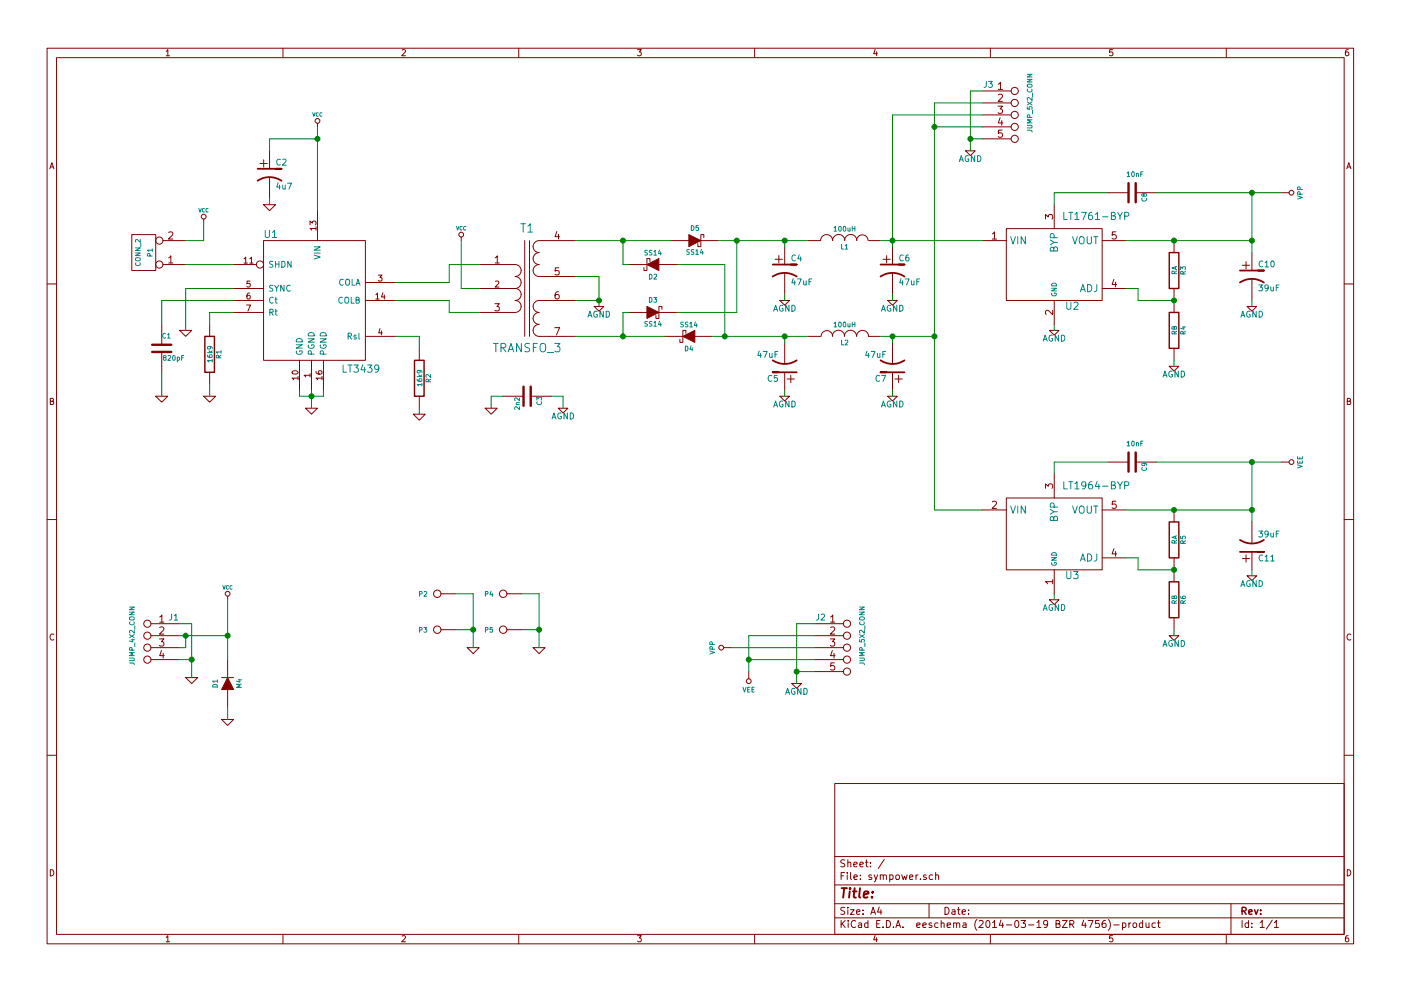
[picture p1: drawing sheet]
EESchema Schematic File Version 2
LIBS:power
LIBS:device
LIBS:transistors
LIBS:conn
LIBS:linear
LIBS:74xx
LIBS:cmos4000
LIBS:adc-dac
LIBS:memory
LIBS:xilinx
LIBS:special
LIBS:microcontrollers
LIBS:dsp
LIBS:microchip
LIBS:analog_switches
LIBS:motorola
LIBS:texas
LIBS:intel
LIBS:audio
LIBS:interface
LIBS:digital-audio
LIBS:philips
LIBS:display
LIBS:cypress
LIBS:siliconi
LIBS:opto
LIBS:atmel
LIBS:contrib
LIBS:valves
LIBS:regul
LIBS:Jumpers
LIBS:konektory
LIBS:sympower-cache
EELAYER 24 0
EELAYER END
$Descr A4 11693 8268
encoding utf-8
Sheet 1 1
Title ""
Date ""
Rev ""
Comp ""
Comment1 ""
Comment2 ""
Comment3 ""
Comment4 ""
$EndDescr
$Comp
L LT3439 U1
U 1 1
P 2700 2250
F 0 "U1" H 2200 2550 60  0000 L CNN
F 1 "LT3439" H 2850 1425 60  0000 L CNN
F 2 "" H 2700 2250 60  0000 C CNN
F 3 "" H 2700 2250 60  0000 C CNN
	1    2700 2250
	1    0    0    -1  
$EndComp
$Comp
L C C1
U 1 1
P 1350 2900
F 0 "C1" H 1350 3000 40  0000 L CNN
F 1 "820pF" H 1356 2815 40  0000 L CNN
F 2 "" H 1388 2750 30  0000 C CNN
F 3 "" H 1350 2900 60  0000 C CNN
	1    1350 2900
	1    0    0    -1  
$EndComp
$Comp
L R R1
U 1 1
P 1750 2950
F 0 "R1" V 1830 2950 40  0000 C CNN
F 1 "16k9" V 1757 2951 40  0000 C CNN
F 2 "" V 1680 2950 30  0000 C CNN
F 3 "" H 1750 2950 30  0000 C CNN
	1    1750 2950
	1    0    0    -1  
$EndComp
$Comp
L CP1 C2
U 1 1
P 2250 1450
F 0 "C2" H 2300 1550 50  0000 L CNN
F 1 "4u7" H 2300 1350 50  0000 L CNN
F 2 "" H 2250 1450 60  0000 C CNN
F 3 "" H 2250 1450 60  0000 C CNN
	1    2250 1450
	1    0    0    -1  
$EndComp
$Comp
L GND #PWR01
U 1 1
P 2600 3400
F 0 "#PWR01" H 2600 3400 30  0001 C CNN
F 1 "GND" H 2600 3330 30  0001 C CNN
F 2 "" H 2600 3400 60  0000 C CNN
F 3 "" H 2600 3400 60  0000 C CNN
	1    2600 3400
	1    0    0    -1  
$EndComp
$Comp
L R R2
U 1 1
P 3500 3150
F 0 "R2" V 3580 3150 40  0000 C CNN
F 1 "16k9" V 3507 3151 40  0000 C CNN
F 2 "" V 3430 3150 30  0000 C CNN
F 3 "" H 3500 3150 30  0000 C CNN
	1    3500 3150
	1    0    0    -1  
$EndComp
$Comp
L GND #PWR02
U 1 1
P 3500 3450
F 0 "#PWR02" H 3500 3450 30  0001 C CNN
F 1 "GND" H 3500 3380 30  0001 C CNN
F 2 "" H 3500 3450 60  0000 C CNN
F 3 "" H 3500 3450 60  0000 C CNN
	1    3500 3450
	1    0    0    -1  
$EndComp
$Comp
L GND #PWR03
U 1 1
P 1750 3300
F 0 "#PWR03" H 1750 3300 30  0001 C CNN
F 1 "GND" H 1750 3230 30  0001 C CNN
F 2 "" H 1750 3300 60  0000 C CNN
F 3 "" H 1750 3300 60  0000 C CNN
	1    1750 3300
	1    0    0    -1  
$EndComp
$Comp
L GND #PWR04
U 1 1
P 1350 3300
F 0 "#PWR04" H 1350 3300 30  0001 C CNN
F 1 "GND" H 1350 3230 30  0001 C CNN
F 2 "" H 1350 3300 60  0000 C CNN
F 3 "" H 1350 3300 60  0000 C CNN
	1    1350 3300
	1    0    0    -1  
$EndComp
$Comp
L CONN_2 P1
U 1 1
P 1200 2100
F 0 "P1" V 1150 2100 40  0000 C CNN
F 1 "CONN_2" V 1250 2100 40  0000 C CNN
F 2 "" H 1200 2100 60  0000 C CNN
F 3 "" H 1200 2100 60  0000 C CNN
	1    1200 2100
	-1   0    0    1   
$EndComp
$Comp
L VCC #PWR05
U 1 1
P 2650 1050
F 0 "#PWR05" H 2650 1150 30  0001 C CNN
F 1 "VCC" H 2650 1150 30  0000 C CNN
F 2 "" H 2650 1050 60  0000 C CNN
F 3 "" H 2650 1050 60  0000 C CNN
	1    2650 1050
	1    0    0    -1  
$EndComp
$Comp
L VCC #PWR06
U 1 1
P 1700 1850
F 0 "#PWR06" H 1700 1950 30  0001 C CNN
F 1 "VCC" H 1700 1950 30  0000 C CNN
F 2 "" H 1700 1850 60  0000 C CNN
F 3 "" H 1700 1850 60  0000 C CNN
	1    1700 1850
	1    0    0    -1  
$EndComp
$Comp
L GND #PWR07
U 1 1
P 2250 1700
F 0 "#PWR07" H 2250 1700 30  0001 C CNN
F 1 "GND" H 2250 1630 30  0001 C CNN
F 2 "" H 2250 1700 60  0000 C CNN
F 3 "" H 2250 1700 60  0000 C CNN
	1    2250 1700
	1    0    0    -1  
$EndComp
Wire Wire Line
	1700 1850 1700 2000
Wire Wire Line
	1700 2000 1550 2000
Wire Wire Line
	1550 2200 1950 2200
Wire Wire Line
	1950 2500 1350 2500
Wire Wire Line
	1350 2500 1350 2700
Wire Wire Line
	1950 2600 1750 2600
Wire Wire Line
	1750 2600 1750 2700
Wire Wire Line
	1350 3100 1350 3300
Wire Wire Line
	1750 3200 1750 3300
$Comp
L GND #PWR08
U 1 1
P 1550 2750
F 0 "#PWR08" H 1550 2750 30  0001 C CNN
F 1 "GND" H 1550 2680 30  0001 C CNN
F 2 "" H 1550 2750 60  0000 C CNN
F 3 "" H 1550 2750 60  0000 C CNN
	1    1550 2750
	1    0    0    -1  
$EndComp
Wire Wire Line
	1550 2400 1550 2750
Wire Wire Line
	1550 2400 1950 2400
Wire Wire Line
	2500 3250 2500 3300
Wire Wire Line
	2500 3300 2700 3300
Wire Wire Line
	2700 3300 2700 3250
Wire Wire Line
	2600 3250 2600 3400
Connection ~ 2600 3300
Wire Wire Line
	2250 1700 2250 1650
Wire Wire Line
	2650 1050 2650 1750
Wire Wire Line
	2650 1150 2250 1150
Wire Wire Line
	2250 1150 2250 1250
Connection ~ 2650 1150
Wire Wire Line
	3500 2900 3500 2800
Wire Wire Line
	3500 2800 3300 2800
$Comp
L TRANSFO_3 T1
U 1 1
P 4400 2400
F 0 "T1" H 4400 2900 70  0000 C CNN
F 1 "TRANSFO_3" H 4400 1900 70  0000 C CNN
F 2 "" H 4400 2400 60  0000 C CNN
F 3 "" H 4400 2400 60  0000 C CNN
	1    4400 2400
	1    0    0    -1  
$EndComp
Wire Wire Line
	4000 2600 3750 2600
Wire Wire Line
	3750 2600 3750 2500
Wire Wire Line
	3750 2500 3300 2500
Wire Wire Line
	3300 2350 3750 2350
Wire Wire Line
	3750 2350 3750 2200
Wire Wire Line
	3750 2200 4000 2200
$Comp
L VCC #PWR09
U 1 1
P 3850 2000
F 0 "#PWR09" H 3850 2100 30  0001 C CNN
F 1 "VCC" H 3850 2100 30  0000 C CNN
F 2 "" H 3850 2000 60  0000 C CNN
F 3 "" H 3850 2000 60  0000 C CNN
	1    3850 2000
	1    0    0    -1  
$EndComp
Wire Wire Line
	3850 2000 3850 2400
Wire Wire Line
	3850 2400 4000 2400
Wire Wire Line
	3500 3400 3500 3450
$Comp
L AGND #PWR010
U 1 1
P 5000 2550
F 0 "#PWR010" H 5000 2550 40  0001 C CNN
F 1 "AGND" H 5000 2480 50  0000 C CNN
F 2 "" H 5000 2550 60  0000 C CNN
F 3 "" H 5000 2550 60  0000 C CNN
	1    5000 2550
	1    0    0    -1  
$EndComp
Wire Wire Line
	4800 2300 5000 2300
Wire Wire Line
	5000 2300 5000 2550
Wire Wire Line
	5000 2500 4800 2500
Connection ~ 5000 2500
$Comp
L DIODESCH D5
U 1 1
P 5800 2000
F 0 "D5" H 5800 2100 40  0000 C CNN
F 1 "SS14" H 5800 1900 40  0000 C CNN
F 2 "" H 5800 2000 60  0000 C CNN
F 3 "" H 5800 2000 60  0000 C CNN
	1    5800 2000
	1    0    0    -1  
$EndComp
$Comp
L DIODESCH D2
U 1 1
P 5450 2200
F 0 "D2" H 5450 2300 40  0000 C CNN
F 1 "SS14" H 5450 2100 40  0000 C CNN
F 2 "" H 5450 2200 60  0000 C CNN
F 3 "" H 5450 2200 60  0000 C CNN
	1    5450 2200
	-1   0    0    1   
$EndComp
$Comp
L DIODESCH D4
U 1 1
P 5750 2800
F 0 "D4" H 5750 2900 40  0000 C CNN
F 1 "SS14" H 5750 2700 40  0000 C CNN
F 2 "" H 5750 2800 60  0000 C CNN
F 3 "" H 5750 2800 60  0000 C CNN
	1    5750 2800
	-1   0    0    1   
$EndComp
$Comp
L DIODESCH D3
U 1 1
P 5450 2600
F 0 "D3" H 5450 2700 40  0000 C CNN
F 1 "SS14" H 5450 2500 40  0000 C CNN
F 2 "" H 5450 2600 60  0000 C CNN
F 3 "" H 5450 2600 60  0000 C CNN
	1    5450 2600
	1    0    0    -1  
$EndComp
Wire Wire Line
	5550 2800 4800 2800
Wire Wire Line
	5200 2600 5200 2800
Connection ~ 5200 2800
Wire Wire Line
	5200 2600 5250 2600
Wire Wire Line
	4800 2000 5600 2000
Wire Wire Line
	5250 2200 5200 2200
Wire Wire Line
	5200 2200 5200 2000
Connection ~ 5200 2000
Wire Wire Line
	5650 2600 6150 2600
Wire Wire Line
	6150 2600 6150 2000
Wire Wire Line
	6000 2000 6750 2000
Wire Wire Line
	5650 2200 6050 2200
Wire Wire Line
	6050 2200 6050 2800
Wire Wire Line
	5950 2800 6750 2800
$Comp
L CP1 C4
U 1 1
P 6550 2250
F 0 "C4" H 6600 2350 50  0000 L CNN
F 1 "47uF" H 6600 2150 50  0000 L CNN
F 2 "" H 6550 2250 60  0000 C CNN
F 3 "" H 6550 2250 60  0000 C CNN
	1    6550 2250
	1    0    0    -1  
$EndComp
$Comp
L CP1 C5
U 1 1
P 6550 3050
F 0 "C5" H 6600 3150 50  0000 L CNN
F 1 "47uF" H 6600 2950 50  0000 L CNN
F 2 "" H 6550 3050 60  0000 C CNN
F 3 "" H 6550 3050 60  0000 C CNN
	1    6550 3050
	-1   0    0    1   
$EndComp
$Comp
L AGND #PWR011
U 1 1
P 6550 2500
F 0 "#PWR011" H 6550 2500 40  0001 C CNN
F 1 "AGND" H 6550 2430 50  0000 C CNN
F 2 "" H 6550 2500 60  0000 C CNN
F 3 "" H 6550 2500 60  0000 C CNN
	1    6550 2500
	1    0    0    -1  
$EndComp
$Comp
L AGND #PWR012
U 1 1
P 6550 3300
F 0 "#PWR012" H 6550 3300 40  0001 C CNN
F 1 "AGND" H 6550 3230 50  0000 C CNN
F 2 "" H 6550 3300 60  0000 C CNN
F 3 "" H 6550 3300 60  0000 C CNN
	1    6550 3300
	1    0    0    -1  
$EndComp
Wire Wire Line
	6550 2800 6550 2850
Connection ~ 6050 2800
Wire Wire Line
	6550 2000 6550 2050
Connection ~ 6150 2000
Wire Wire Line
	6550 2450 6550 2500
Wire Wire Line
	6550 3250 6550 3300
$Comp
L JUMP_4X2_CONN J1
U 1 1
P 1100 5350
F 0 "J1" H 750 5550 50  0000 C CNN
F 1 "JUMP_4X2_CONN" V 1100 5400 40  0000 C CNN
F 2 "" H 1100 5350 60  0000 C CNN
F 3 "" H 1100 5350 60  0000 C CNN
	1    1100 5350
	-1   0    0    -1  
$EndComp
$Comp
L C C3
U 1 1
P 4400 3300
F 0 "C3" H 4400 3400 40  0000 L CNN
F 1 "2n2" H 4406 3215 40  0000 L CNN
F 2 "" H 4438 3150 30  0000 C CNN
F 3 "" H 4400 3300 60  0000 C CNN
	1    4400 3300
	0    1    1    0   
$EndComp
$Comp
L GND #PWR013
U 1 1
P 4100 3400
F 0 "#PWR013" H 4100 3400 30  0001 C CNN
F 1 "GND" H 4100 3330 30  0001 C CNN
F 2 "" H 4100 3400 60  0000 C CNN
F 3 "" H 4100 3400 60  0000 C CNN
	1    4100 3400
	1    0    0    -1  
$EndComp
Wire Wire Line
	4100 3300 4100 3400
$Comp
L AGND #PWR014
U 1 1
P 4700 3400
F 0 "#PWR014" H 4700 3400 40  0001 C CNN
F 1 "AGND" H 4700 3330 50  0000 C CNN
F 2 "" H 4700 3400 60  0000 C CNN
F 3 "" H 4700 3400 60  0000 C CNN
	1    4700 3400
	1    0    0    -1  
$EndComp
Wire Wire Line
	4700 3300 4700 3400
Wire Wire Line
	4100 3300 4200 3300
Wire Wire Line
	4600 3300 4700 3300
$Comp
L INDUCTOR L1
U 1 1
P 7050 2000
F 0 "L1" V 7000 2000 40  0000 C CNN
F 1 "100uH" V 7150 2000 40  0000 C CNN
F 2 "" H 7050 2000 60  0000 C CNN
F 3 "" H 7050 2000 60  0000 C CNN
	1    7050 2000
	0    1    -1   0   
$EndComp
$Comp
L INDUCTOR L2
U 1 1
P 7050 2800
F 0 "L2" V 7000 2800 40  0000 C CNN
F 1 "100uH" V 7150 2800 40  0000 C CNN
F 2 "" H 7050 2800 60  0000 C CNN
F 3 "" H 7050 2800 60  0000 C CNN
	1    7050 2800
	0    -1   -1   0   
$EndComp
$Comp
L CP1 C6
U 1 1
P 7450 2250
F 0 "C6" H 7500 2350 50  0000 L CNN
F 1 "47uF" H 7500 2150 50  0000 L CNN
F 2 "" H 7450 2250 60  0000 C CNN
F 3 "" H 7450 2250 60  0000 C CNN
	1    7450 2250
	1    0    0    -1  
$EndComp
$Comp
L AGND #PWR015
U 1 1
P 7450 2500
F 0 "#PWR015" H 7450 2500 40  0001 C CNN
F 1 "AGND" H 7450 2430 50  0000 C CNN
F 2 "" H 7450 2500 60  0000 C CNN
F 3 "" H 7450 2500 60  0000 C CNN
	1    7450 2500
	1    0    0    -1  
$EndComp
$Comp
L CP1 C7
U 1 1
P 7450 3050
F 0 "C7" H 7500 3150 50  0000 L CNN
F 1 "47uF" H 7500 2950 50  0000 L CNN
F 2 "" H 7450 3050 60  0000 C CNN
F 3 "" H 7450 3050 60  0000 C CNN
	1    7450 3050
	-1   0    0    1   
$EndComp
$Comp
L AGND #PWR016
U 1 1
P 7450 3300
F 0 "#PWR016" H 7450 3300 40  0001 C CNN
F 1 "AGND" H 7450 3230 50  0000 C CNN
F 2 "" H 7450 3300 60  0000 C CNN
F 3 "" H 7450 3300 60  0000 C CNN
	1    7450 3300
	1    0    0    -1  
$EndComp
Wire Wire Line
	7450 3250 7450 3300
$Comp
L JUMP_5X2_CONN J3
U 1 1
P 8600 900
F 0 "J3" H 8250 1100 50  0000 C CNN
F 1 "JUMP_5X2_CONN" V 8600 950 40  0000 C CNN
F 2 "" H 8600 900 60  0000 C CNN
F 3 "" H 8600 900 60  0000 C CNN
	1    8600 900 
	1    0    0    -1  
$EndComp
$Comp
L AGND #PWR017
U 1 1
P 8100 1250
F 0 "#PWR017" H 8100 1250 40  0001 C CNN
F 1 "AGND" H 8100 1180 50  0000 C CNN
F 2 "" H 8100 1250 60  0000 C CNN
F 3 "" H 8100 1250 60  0000 C CNN
	1    8100 1250
	1    0    0    -1  
$EndComp
Wire Wire Line
	7450 950  8200 950 
Wire Wire Line
	8200 850  7800 850 
Wire Wire Line
	7800 850  7800 4250
Wire Wire Line
	7800 1050 8200 1050
Connection ~ 7800 1050
Wire Wire Line
	8200 750  8100 750 
Wire Wire Line
	8100 750  8100 1250
Wire Wire Line
	8200 1150 8100 1150
Connection ~ 8100 1150
Wire Wire Line
	7450 2850 7450 2800
Connection ~ 7450 2800
Wire Wire Line
	7450 2500 7450 2450
Wire Wire Line
	7450 950  7450 2050
Connection ~ 7450 2000
Connection ~ 6550 2000
Connection ~ 6550 2800
$Comp
L JUMP_5X2_CONN J2
U 1 1
P 7200 5350
F 0 "J2" H 6850 5550 50  0000 C CNN
F 1 "JUMP_5X2_CONN" V 7200 5400 40  0000 C CNN
F 2 "" H 7200 5350 60  0000 C CNN
F 3 "" H 7200 5350 60  0000 C CNN
	1    7200 5350
	1    0    0    -1  
$EndComp
$Comp
L CP1 C10
U 1 1
P 10450 2300
F 0 "C10" H 10500 2400 50  0000 L CNN
F 1 "39uF" H 10500 2200 50  0000 L CNN
F 2 "" H 10450 2300 60  0000 C CNN
F 3 "" H 10450 2300 60  0000 C CNN
	1    10450 2300
	1    0    0    -1  
$EndComp
$Comp
L AGND #PWR018
U 1 1
P 10450 2550
F 0 "#PWR018" H 10450 2550 40  0001 C CNN
F 1 "AGND" H 10450 2480 50  0000 C CNN
F 2 "" H 10450 2550 60  0000 C CNN
F 3 "" H 10450 2550 60  0000 C CNN
	1    10450 2550
	1    0    0    -1  
$EndComp
Wire Wire Line
	10450 2550 10450 2500
$Comp
L CP1 C11
U 1 1
P 10450 4550
F 0 "C11" H 10500 4650 50  0000 L CNN
F 1 "39uF" H 10500 4450 50  0000 L CNN
F 2 "" H 10450 4550 60  0000 C CNN
F 3 "" H 10450 4550 60  0000 C CNN
	1    10450 4550
	1    0    0    1   
$EndComp
$Comp
L AGND #PWR019
U 1 1
P 10450 4800
F 0 "#PWR019" H 10450 4800 40  0001 C CNN
F 1 "AGND" H 10450 4730 50  0000 C CNN
F 2 "" H 10450 4800 60  0000 C CNN
F 3 "" H 10450 4800 60  0000 C CNN
	1    10450 4800
	1    0    0    -1  
$EndComp
Wire Wire Line
	10450 4800 10450 4750
Wire Wire Line
	6100 5400 6800 5400
Connection ~ 10450 2000
Wire Wire Line
	6250 5300 6800 5300
Wire Wire Line
	9400 4250 10450 4250
Connection ~ 10450 4250
$Comp
L AGND #PWR020
U 1 1
P 6650 5700
F 0 "#PWR020" H 6650 5700 40  0001 C CNN
F 1 "AGND" H 6650 5630 50  0000 C CNN
F 2 "" H 6650 5700 60  0000 C CNN
F 3 "" H 6650 5700 60  0000 C CNN
	1    6650 5700
	1    0    0    -1  
$EndComp
Wire Wire Line
	6650 5200 6650 5700
Wire Wire Line
	6800 5600 6650 5600
Connection ~ 6650 5600
Wire Wire Line
	6650 5200 6800 5200
Wire Wire Line
	7800 4250 8200 4250
$Comp
L DIODE D1
U 1 1
P 1900 5700
F 0 "D1" H 1900 5800 40  0000 C CNN
F 1 "M4" H 1900 5600 40  0000 C CNN
F 2 "" H 1900 5700 60  0000 C CNN
F 3 "" H 1900 5700 60  0000 C CNN
	1    1900 5700
	0    -1   -1   0   
$EndComp
$Comp
L GND #PWR021
U 1 1
P 1600 5650
F 0 "#PWR021" H 1600 5650 30  0001 C CNN
F 1 "GND" H 1600 5580 30  0001 C CNN
F 2 "" H 1600 5650 60  0000 C CNN
F 3 "" H 1600 5650 60  0000 C CNN
	1    1600 5650
	1    0    0    -1  
$EndComp
Wire Wire Line
	1600 5200 1600 5650
$Comp
L GND #PWR022
U 1 1
P 1900 6000
F 0 "#PWR022" H 1900 6000 30  0001 C CNN
F 1 "GND" H 1900 5930 30  0001 C CNN
F 2 "" H 1900 6000 60  0000 C CNN
F 3 "" H 1900 6000 60  0000 C CNN
	1    1900 6000
	1    0    0    -1  
$EndComp
Wire Wire Line
	1900 5900 1900 6000
$Comp
L VCC #PWR023
U 1 1
P 1900 5000
F 0 "#PWR023" H 1900 5100 30  0001 C CNN
F 1 "VCC" H 1900 5100 30  0000 C CNN
F 2 "" H 1900 5000 60  0000 C CNN
F 3 "" H 1900 5000 60  0000 C CNN
	1    1900 5000
	1    0    0    -1  
$EndComp
Wire Wire Line
	1500 5200 1600 5200
Wire Wire Line
	1500 5500 1600 5500
Connection ~ 1600 5500
Wire Wire Line
	1500 5300 1900 5300
Wire Wire Line
	1900 5000 1900 5500
Wire Wire Line
	1550 5400 1550 5300
Connection ~ 1550 5300
Wire Wire Line
	1500 5400 1550 5400
Connection ~ 1900 5300
$Comp
L AGND #PWR024
U 1 1
P 8800 5000
F 0 "#PWR024" H 8800 5000 40  0001 C CNN
F 1 "AGND" H 8800 4930 50  0000 C CNN
F 2 "" H 8800 5000 60  0000 C CNN
F 3 "" H 8800 5000 60  0000 C CNN
	1    8800 5000
	1    0    0    -1  
$EndComp
Wire Wire Line
	8800 5000 8800 4950
$Comp
L AGND #PWR025
U 1 1
P 8800 2750
F 0 "#PWR025" H 8800 2750 40  0001 C CNN
F 1 "AGND" H 8800 2680 50  0000 C CNN
F 2 "" H 8800 2750 60  0000 C CNN
F 3 "" H 8800 2750 60  0000 C CNN
	1    8800 2750
	1    0    0    -1  
$EndComp
Wire Wire Line
	8800 2750 8800 2700
$Comp
L C C8
U 1 1
P 9450 1600
F 0 "C8" H 9450 1700 40  0000 L CNN
F 1 "10nF" V 9300 1550 40  0000 L CNN
F 2 "" H 9488 1450 30  0000 C CNN
F 3 "" H 9450 1600 60  0000 C CNN
	1    9450 1600
	0    1    1    0   
$EndComp
$Comp
L LT1761-BYP U2
U 1 1
P 8800 2200
F 0 "U2" H 8950 1850 60  0000 C CNN
F 1 "LT1761-BYP" H 9150 2600 60  0000 C CNN
F 2 "" H 8800 2200 60  0000 C CNN
F 3 "" H 8800 2200 60  0000 C CNN
	1    8800 2200
	1    0    0    -1  
$EndComp
Wire Wire Line
	8800 1700 8800 1600
Wire Wire Line
	8800 1600 9250 1600
Wire Wire Line
	9650 1600 10700 1600
$Comp
L LT1964-BYP U3
U 1 1
P 8800 4450
F 0 "U3" H 8950 4100 60  0000 C CNN
F 1 "LT1964-BYP" H 9150 4850 60  0000 C CNN
F 2 "" H 8800 4450 60  0000 C CNN
F 3 "" H 8800 4450 60  0000 C CNN
	1    8800 4450
	1    0    0    -1  
$EndComp
$Comp
L C C9
U 1 1
P 9450 3850
F 0 "C9" H 9450 3950 40  0000 L CNN
F 1 "10nF" V 9300 3800 40  0000 L CNN
F 2 "" H 9488 3700 30  0000 C CNN
F 3 "" H 9450 3850 60  0000 C CNN
	1    9450 3850
	0    1    1    0   
$EndComp
Wire Wire Line
	9650 3850 10700 3850
Wire Wire Line
	9250 3850 8800 3850
Wire Wire Line
	8800 3850 8800 3950
$Comp
L R R5
U 1 1
P 9800 4500
F 0 "R5" V 9880 4500 40  0000 C CNN
F 1 "RA" V 9807 4501 40  0000 C CNN
F 2 "" V 9730 4500 30  0000 C CNN
F 3 "" H 9800 4500 30  0000 C CNN
	1    9800 4500
	1    0    0    -1  
$EndComp
$Comp
L R R6
U 1 1
P 9800 5000
F 0 "R6" V 9880 5000 40  0000 C CNN
F 1 "RB" V 9807 5001 40  0000 C CNN
F 2 "" V 9730 5000 30  0000 C CNN
F 3 "" H 9800 5000 30  0000 C CNN
	1    9800 5000
	1    0    0    -1  
$EndComp
Connection ~ 9800 4250
Wire Wire Line
	9400 4650 9500 4650
Wire Wire Line
	9500 4650 9500 4750
Wire Wire Line
	9500 4750 9800 4750
Connection ~ 9800 4750
$Comp
L R R3
U 1 1
P 9800 2250
F 0 "R3" V 9880 2250 40  0000 C CNN
F 1 "RA" V 9807 2251 40  0000 C CNN
F 2 "" V 9730 2250 30  0000 C CNN
F 3 "" H 9800 2250 30  0000 C CNN
	1    9800 2250
	1    0    0    -1  
$EndComp
$Comp
L R R4
U 1 1
P 9800 2750
F 0 "R4" V 9880 2750 40  0000 C CNN
F 1 "RB" V 9807 2751 40  0000 C CNN
F 2 "" V 9730 2750 30  0000 C CNN
F 3 "" H 9800 2750 30  0000 C CNN
	1    9800 2750
	1    0    0    -1  
$EndComp
Wire Wire Line
	9400 2400 9500 2400
Wire Wire Line
	9500 2400 9500 2500
Wire Wire Line
	9500 2500 9800 2500
Connection ~ 9800 2500
$Comp
L AGND #PWR026
U 1 1
P 9800 3050
F 0 "#PWR026" H 9800 3050 40  0001 C CNN
F 1 "AGND" H 9800 2980 50  0000 C CNN
F 2 "" H 9800 3050 60  0000 C CNN
F 3 "" H 9800 3050 60  0000 C CNN
	1    9800 3050
	1    0    0    -1  
$EndComp
Wire Wire Line
	9800 3050 9800 3000
$Comp
L AGND #PWR027
U 1 1
P 9800 5300
F 0 "#PWR027" H 9800 5300 40  0001 C CNN
F 1 "AGND" H 9800 5230 50  0000 C CNN
F 2 "" H 9800 5300 60  0000 C CNN
F 3 "" H 9800 5300 60  0000 C CNN
	1    9800 5300
	1    0    0    -1  
$EndComp
Wire Wire Line
	9800 5300 9800 5250
Wire Wire Line
	9400 2000 10450 2000
Connection ~ 9800 2000
Wire Wire Line
	7350 2000 8200 2000
Wire Wire Line
	7800 2800 7350 2800
Connection ~ 7800 2800
$Comp
L VPP #PWR32
U 1 1
P 10700 1600
F 0 "#PWR32" H 10700 1800 40  0001 C CNN
F 1 "VPP" H 10700 1750 40  0000 C CNN
F 2 "" H 10700 1600 60  0000 C CNN
F 3 "" H 10700 1600 60  0000 C CNN
	1    10700 1600
	0    1    1    0   
$EndComp
$Comp
L VEE #PWR33
U 1 1
P 10700 3850
F 0 "#PWR33" H 10700 4050 40  0001 C CNN
F 1 "VEE" H 10700 4000 40  0000 C CNN
F 2 "" H 10700 3850 60  0000 C CNN
F 3 "" H 10700 3850 60  0000 C CNN
	1    10700 3850
	0    1    1    0   
$EndComp
Connection ~ 10450 3850
Connection ~ 10450 1600
Wire Wire Line
	10450 1600 10450 2100
Wire Wire Line
	10450 3850 10450 4350
$Comp
L VEE #PWR19
U 1 1
P 6250 5600
F 0 "#PWR19" H 6250 5800 40  0001 C CNN
F 1 "VEE" H 6250 5750 40  0000 C CNN
F 2 "" H 6250 5600 60  0000 C CNN
F 3 "" H 6250 5600 60  0000 C CNN
	1    6250 5600
	-1   0    0    1   
$EndComp
$Comp
L VPP #PWR18
U 1 1
P 6100 5400
F 0 "#PWR18" H 6100 5600 40  0001 C CNN
F 1 "VPP" H 6100 5550 40  0000 C CNN
F 2 "" H 6100 5400 60  0000 C CNN
F 3 "" H 6100 5400 60  0000 C CNN
	1    6100 5400
	0    -1   1    0   
$EndComp
Wire Wire Line
	6250 5300 6250 5600
Wire Wire Line
	6250 5500 6800 5500
Connection ~ 6250 5500
$Comp
L CONN_1 P2
U 1 1
P 3650 4950
F 0 "P2" H 3730 4950 40  0000 L CNN
F 1 "CONN_1" H 3650 5005 30  0001 C CNN
F 2 "" H 3650 4950 60  0000 C CNN
F 3 "" H 3650 4950 60  0000 C CNN
	1    3650 4950
	-1   0    0    1   
$EndComp
$Comp
L CONN_1 P3
U 1 1
P 3650 5250
F 0 "P3" H 3730 5250 40  0000 L CNN
F 1 "CONN_1" H 3650 5305 30  0001 C CNN
F 2 "" H 3650 5250 60  0000 C CNN
F 3 "" H 3650 5250 60  0000 C CNN
	1    3650 5250
	-1   0    0    1   
$EndComp
$Comp
L GND #PWR028
U 1 1
P 3950 5400
F 0 "#PWR028" H 3950 5400 30  0001 C CNN
F 1 "GND" H 3950 5330 30  0001 C CNN
F 2 "" H 3950 5400 60  0000 C CNN
F 3 "" H 3950 5400 60  0000 C CNN
	1    3950 5400
	1    0    0    -1  
$EndComp
Wire Wire Line
	3950 4950 3950 5400
Wire Wire Line
	3800 5250 3950 5250
Connection ~ 3950 5250
Wire Wire Line
	3950 4950 3800 4950
$Comp
L CONN_1 P4
U 1 1
P 4200 4950
F 0 "P4" H 4280 4950 40  0000 L CNN
F 1 "CONN_1" H 4200 5005 30  0001 C CNN
F 2 "" H 4200 4950 60  0000 C CNN
F 3 "" H 4200 4950 60  0000 C CNN
	1    4200 4950
	-1   0    0    1   
$EndComp
$Comp
L CONN_1 P5
U 1 1
P 4200 5250
F 0 "P5" H 4280 5250 40  0000 L CNN
F 1 "CONN_1" H 4200 5305 30  0001 C CNN
F 2 "" H 4200 5250 60  0000 C CNN
F 3 "" H 4200 5250 60  0000 C CNN
	1    4200 5250
	-1   0    0    1   
$EndComp
$Comp
L GND #PWR029
U 1 1
P 4500 5400
F 0 "#PWR029" H 4500 5400 30  0001 C CNN
F 1 "GND" H 4500 5330 30  0001 C CNN
F 2 "" H 4500 5400 60  0000 C CNN
F 3 "" H 4500 5400 60  0000 C CNN
	1    4500 5400
	1    0    0    -1  
$EndComp
Wire Wire Line
	4500 4950 4500 5400
Wire Wire Line
	4350 5250 4500 5250
Connection ~ 4500 5250
Wire Wire Line
	4500 4950 4350 4950
$EndSCHEMATC
